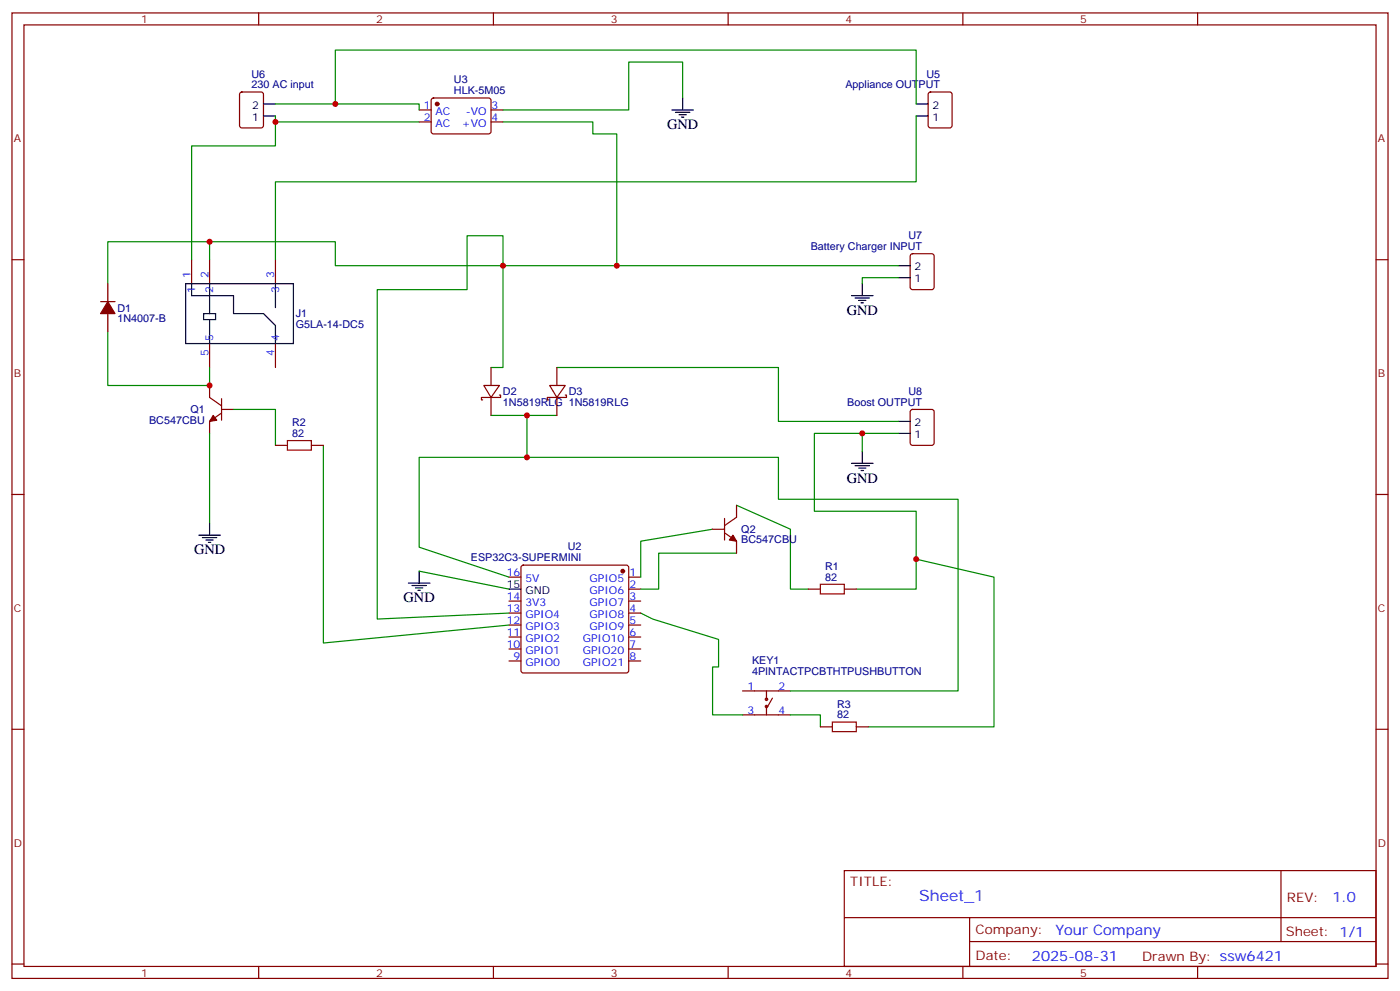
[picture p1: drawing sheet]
<svg xmlns="http://www.w3.org/2000/svg" width="412mm" height="292mm" viewBox="0 0 412 292" stroke-linecap="round" stroke-linejoin="round" font-family="sans-serif">
<g fill="none" stroke="#870000" stroke-width=".35">
<path d="M3.5 3.8h405.4v284.3h-405.4zM7.1 7.3h398.2v277.3h-398.2zM76.2 3.8v3.5M145.3 3.8v3.5M214.5 3.8v3.5M283.6 3.8v3.5M352.8 3.8v3.5M70.8 27.3l.5-.2h5.6l.7 .4v9.5l-.5 .6-5.8 .1-.7-.5v-9.4zM123.5 32.4h3.5M123.5 35.9h3.5M127.2 29.1l.5-.2h16.5l.4 .7v9.4l-.7 .4h-16.5l-.4-.7v-9.1zM144.6 32.4h3.6"/>
<path d="M144.6 35.9h3.6M273.6 27.3l.5-.2h5.7l.6 .4 .1 9.5-.5 .6-5.9 .1-.6-.5-.1-9.4zM3.5 76.5h3.6M56.4 76.5v7M61.7 76.5v7M81.1 76.5v7M268.3 74.9l.5-.2h5.7l.6 .4 .1 9.5-.5 .6-5.9 .1-.6-.5-.1-9.4zM405.3 76.5h3.6M29.6 88.8h4.3M31.7 83.5v5.3M31.7 92.4v5.2M61.7 101.2v7"/>
<path d="M61.7 113.5v3.6l3.6 2.4M65.3 117.4v6.4M81.1 101.2v7M142.5 113.5h4.6l-2.5 3.6zM144.6 108.2v5.3M144.6 117.1v5.2M147.1 116.3h.4v.8h-5.7v.7h.4M161.9 113.5h4.6l-2.5 3.6zM164 108.2v5.3M164 117.1v5.2M166.5 116.3h.4v.8h-5.7v.7h.4M65.3 121.6l-3.6 2.5v3.5"/>
<path d="M65.3 120.6h3.5M81.1 131.2h3.6M91.7 131.2h3.5M268.3 120.8l.5-.2h5.7l.6 .4 .1 9.5-.5 .6-5.9 .1-.6-.5-.1-9.4zM3.5 145.6h3.6M209.9 155.9h3.5M213.4 152.7v6.3M213.4 156.9l3.6 2.5v3.5M217 148.8v3.5l-3.6 2.5M405.3 145.6h3.6M149.9 170h3.6M149.9 177h3.6"/>
<path d="M153.7 166.6l.5-.2h30.3l.5 .2 .2 .5v30.4l-.2 .5-.5 .2h-30.3l-.5-.2-.2-.5v-30.4zM185.2 173.5h3.5M185.2 170h3.5M185.2 177h3.5M238.1 173.5h3.6M248.7 173.5h3.5M149.9 180.6h3.6M149.9 184.1h3.6M149.9 187.6h3.6M149.9 191.1h3.6M149.9 194.7h3.6M185.2 180.6h3.5"/>
<path d="M185.2 184.1h3.5M185.2 187.6h3.5M185.2 191.1h3.5M185.2 194.7h3.5M3.5 214.8h3.6M218.7 210.5h14.1M218.7 203.5h14.1M225.8 203.5v2.5M225.8 208.1v2.4M227.5 205.6l-1.4 2.5M241.7 214.1h3.5M252.2 214.1h3.6"/>
<path d="M405.3 214.8h3.6M248.7 256.4h156.6v28.2h-156.6zM377.3 256.4v20.9M248.7 270.2h156.5M285.6 277.3h119.6M285.6 270.2v14.2M3.5 283.9h3.6M76.2 284.6v3.5M145.3 284.6v3.5M214.5 284.6v3.5M283.6 284.6v3.5M352.8 284.6v3.5"/>
<path d="M405.3 283.9h3.6"/>
<circle cx="225.8" cy="206" r=".35"/>
<circle cx="225.8" cy="208.1" r=".35"/>
</g>
<g fill="none" stroke="#000" stroke-width=".35">
<path d="M77.6 34.1h3.5M77.6 30.6h3.5M197.9 32.4h6.4M199 33.1h4.2M200 33.8h2.1M200.7 34.5h.7M201.1 28.9v3.5M269.9 34.1h3.5M269.9 30.6h3.5M264.6 78.2h3.5M54.7 83.5h31.7v17.7h-31.7zM56.4 83.5v3.6h12.4v5.3h8.8l3.5 3.5v5.3"/>
<path d="M60 92.4h3.5v1.7h-3.5zM61.7 83.5v8.9M61.7 94.1v7.1M81.1 83.5v7.1M250.8 87.1h6.4M251.9 87.8h4.2M252.9 88.5h2.2M253.6 89.2h.8M254 83.5v3.6M264.6 81.8h3.5M250.8 136.5h6.4M251.9 137.2h4.2"/>
<path d="M252.9 137.9h2.2M253.6 138.6h.8M254 132.9v3.6M264.6 127.6h3.5M264.6 124.1h3.5M58.6 157.6h6.3M59.6 158.3h4.3M60.7 159h2.1M61.4 159.7h.7M61.7 154.1v3.5M120.3 171.7h6.3M121.4 172.4h4.2"/>
<path d="M122.4 173.1h2.1M123.1 173.8h.7M123.5 168.2v3.5M149.9 173.5h3.6"/>
</g>
<g fill="#870000" stroke="#870000" stroke-width=".35">
<path d="M62.8 122.3l1.1 1.5-2.2 .3z"/>
<path d="M31.7 88.8l2.2 3.6h-4.3z"/>
<path d="M215.9 157.6l1.1 1.8-2.2-.4z"/>
<circle cx="183.4" cy="168.2" r=".53"/>
<circle cx="128.8" cy="30.6" r=".53"/>
</g>
<g fill="none" stroke="#008700" stroke-width=".35">
<path d="M81.1 30.6h42.4v1.8M81.1 34.1v1.8h42.4M81.1 35.9v7.1h-24.7v33.5M98.8 30.6v-15.9h171.1v15.9M148.2 35.9h26.4v3.5h7.1v38.8h-82.9v-7h-37.1v5.3M201.1 28.9v-10.6h-15.9v14.1h-37M269.9 34.1v19.5h-188.8v22.9M61.7 71.2h-30v12.3M181.7 78.2h82.9M31.7 97.6v15.9h30v-5.3M264.6 81.8h-10.6v1.7M144.6 108.2h3.6v-38.8h-10.6v15.9h-26.5v97l38.8-1.7"/>
<path d="M164 108.2h65.3v15.9h35.3M61.7 127.6v26.5M68.8 120.6h12.3v10.6M95.2 131.2v58.2l54.7-5.3M144.6 122.3h19.4M155.2 122.3v12.4h-31.7v26.4l26.4 8.9M155.2 134.7h74.1v12.3h52.9v56.5h-49.4M254 127.6h-14.1v23h30v22.9h-17.7M264.6 127.6h-10.6v5.3M209.9 155.9l-21.2 3.5v10.6M217 148.8l15.8 7.1v17.6h5.3M123.5 168.2l26.4 5.3"/>
<path d="M217 162.9h-23v10.6h-5.3M269.9 164.7l22.9 5.3v44.1h-37M188.7 180.6l3.6 1.7 19.4 6v8.1h-1.8v14.1h8.8M232.8 210.5h8.9v3.6"/>
</g>
<path d="M84.7 129.8h7v2.8h-7zM241.7 172.1h7v2.8h-7zM245.2 212.7h7v2.8h-7z" fill="none" stroke="#a10000" stroke-width=".35"/>
<g fill="#c00">
<circle cx="61.7" cy="71.2" r=".88"/>
<circle cx="61.7" cy="113.5" r=".88"/>
<circle cx="148.2" cy="78.2" r=".88"/>
<circle cx="155.2" cy="122.3" r=".88"/>
<circle cx="181.7" cy="78.2" r=".88"/>
<circle cx="254" cy="127.6" r=".88"/>
<circle cx="155.2" cy="134.7" r=".88"/>
<circle cx="269.9" cy="164.7" r=".88"/>
<circle cx="81.1" cy="35.9" r=".88"/>
<circle cx="98.8" cy="30.6" r=".88"/>
</g>
<text font-size="4.6" fill="#00f" x="270.8" y="265.4">Sheet_1</text>
<g font-size="4.2">
<text x="196.5" y="38">GND</text>
<text x="249.4" y="92.7">GND</text>
<text x="249.4" y="142.1">GND</text>
<text x="57.1" y="163.3">GND</text>
<text x="118.9" y="177.4">GND</text>
</g>
<g font-size="4.2" fill="#00f">
<text x="392.5" y="265.7">1.0</text>
<text x="310.9" y="275.2">Your Company</text>
<text x="304" y="283">2025-08-31</text>
</g>
<g font-size="3.9" fill="#800">
<text x="250.5" y="261">TITLE:</text>
<text x="379.1" y="265.7">REV:</text>
<text x="287.4" y="275.2">Company:</text>
<text x="378.7" y="275.8">Sheet: 1/1</text>
<text x="287.4" y="282.9">Date:</text>
<text x="336.4" y="282.9">Drawn By: ssw6421</text>
</g>
<g font-size="3.2" fill="#800">
<text x="41.6" y="6.8">1</text>
<text x="110.8" y="6.8">2</text>
<text x="179.9" y="6.8">3</text>
<text x="249.1" y="6.8">4</text>
<text x="318.2" y="6.8">5</text>
<text x="4.1" y="41.9">A</text>
<text x="405.9" y="41.9">A</text>
<text x="4.1" y="111.1">B</text>
<text x="405.9" y="111.1">B</text>
<text x="4.1" y="180.2">C</text>
<text x="405.9" y="180.2">C</text>
<text x="4.1" y="249.3">D</text>
<text x="405.9" y="249.3">D</text>
<text x="41.6" y="287.6">1</text>
<text x="110.8" y="287.6">2</text>
<text x="179.9" y="287.6">3</text>
<text x="249.1" y="287.6">4</text>
<text x="318.2" y="287.6">5</text>
</g>
<g font-size="3.2" fill="#000080">
<text x="74.1" y="22.9">U6</text>
<text x="272.9" y="22.9">U5</text>
<text x="74.1" y="26">230 AC input</text>
<text x="133.7" y="27.7">HLK-5M05</text>
<text x="133.7" y="24.5">U3</text>
<text x="249.1" y="26">Appliance OUTPUT</text>
<text x="267.6" y="70.5">U7</text>
<text x="238.8" y="73.7">Battery Charger INPUT</text>
<text x="34.6" y="94.9">1N4007-B</text>
<text x="34.6" y="91.8">D1</text>
<text x="87.1" y="93.5">J1</text>
<text x="87.1" y="96.5">G5LA-14-DC5</text>
<text x="148.2" y="119.6">1N5819RLG 1N5819RLG</text>
<text x="148.2" y="116.5">D2</text>
<text x="167.6" y="116.5">D3</text>
<text x="249.6" y="119.5">Boost OUTPUT</text>
<text x="267.6" y="116.4">U8</text>
<text x="43.9" y="124.8">BC547CBU</text>
<text x="56.1" y="121.7">Q1</text>
<text x="86.1" y="125.6">R2</text>
<text x="86.1" y="128.7">82</text>
<text x="218.4" y="160">BC547CBU</text>
<text x="218.4" y="157">Q2</text>
<text x="138.7" y="165.2">ESP32C3-SUPERMINI</text>
<text x="167.3" y="162.1">U2</text>
<text x="243" y="167.9">R1</text>
<text x="243" y="171">82</text>
<text x="221.5" y="195.6">KEY1</text>
<text x="221.5" y="198.8">4PINTACTPCBTHTPUSHBUTTON</text>
<text x="246.6" y="208.5">R3</text>
<text x="246.6" y="211.6">82</text>
</g>
<g font-size="3.2">
<text x="74.3" y="35.6">1</text>
<text x="74.3" y="32">2</text>
<text x="274.7" y="35.6">1</text>
<text x="274.7" y="32">2</text>
<text x="269.4" y="83.2">1</text>
<text x="269.4" y="79.7">2</text>
<text x="269.4" y="125.5">2</text>
<text x="269.4" y="129">1</text>
<text x="149.2" y="173.1">15</text>
<text x="154.8" y="174.9">GND</text>
</g>
<g font-size="3.2" fill="#00f">
<text x="124.8" y="32">1</text>
<text x="124.8" y="35.6">2</text>
<text x="128.3" y="33.8">AC</text>
<text x="137.2" y="33.8">-VO</text>
<text x="144.8" y="32">3</text>
<text x="144.8" y="35.6">4</text>
<text x="128.3" y="37.3">AC</text>
<text x="136.1" y="37.3">+VO</text>
<text x="56.1" y="81.8" transform="rotate(-90 56.1 81.8)">1</text>
<text x="61.4" y="81.8" transform="rotate(-90 61.4 81.8)">2</text>
<text x="80.8" y="81.8" transform="rotate(-90 80.8 81.8)">3</text>
<text x="57.5" y="86.3" transform="rotate(-90 57.5 86.3)">1</text>
<text x="62.8" y="86.3" transform="rotate(-90 62.8 86.3)">2</text>
<text x="82.2" y="86.3" transform="rotate(-90 82.2 86.3)">3</text>
<text x="62.8" y="100.5" transform="rotate(-90 62.8 100.5)">5</text>
<text x="82.2" y="100.5" transform="rotate(-90 82.2 100.5)">4</text>
<text x="61.4" y="105" transform="rotate(-90 61.4 105)">5</text>
<text x="80.8" y="105" transform="rotate(-90 80.8 105)">4</text>
<text x="149.2" y="169.6">16</text>
<text x="154.8" y="171.4">5V</text>
<text x="173.7" y="171.4">GPIO5</text>
<text x="185.4" y="169.6">1</text>
<text x="185.4" y="173.1">2</text>
<text x="149.2" y="176.7">14</text>
<text x="154.8" y="178.4">3V3</text>
<text x="173.7" y="174.9">GPIO6</text>
<text x="173.7" y="178.4">GPIO7</text>
<text x="185.4" y="176.7">3</text>
<text x="149.2" y="183.7">12</text>
<text x="149.2" y="180.2">13</text>
<text x="154.8" y="185.5">GPIO3</text>
<text x="154.8" y="182">GPIO4</text>
<text x="173.7" y="182">GPIO8</text>
<text x="173.7" y="185.5">GPIO9</text>
<text x="185.4" y="180.2">4</text>
<text x="185.4" y="183.7">5</text>
<text x="149.2" y="190.8">10</text>
<text x="149.2" y="187.3">11</text>
<text x="154.8" y="189">GPIO2</text>
<text x="171.7" y="189">GPIO10</text>
<text x="185.4" y="187.3">6</text>
<text x="185.4" y="190.8">7</text>
<text x="151.3" y="194.3">9</text>
<text x="154.8" y="196.1">GPIO0</text>
<text x="154.8" y="192.5">GPIO1</text>
<text x="171.7" y="192.5">GPIO20</text>
<text x="171.7" y="196.1">GPIO21</text>
<text x="185.4" y="194.3">8</text>
<text x="220.2" y="203.1">1</text>
<text x="229.3" y="203.1">2</text>
<text x="220.2" y="210.2">3</text>
<text x="229.3" y="210.2">4</text>
</g>
</svg>
